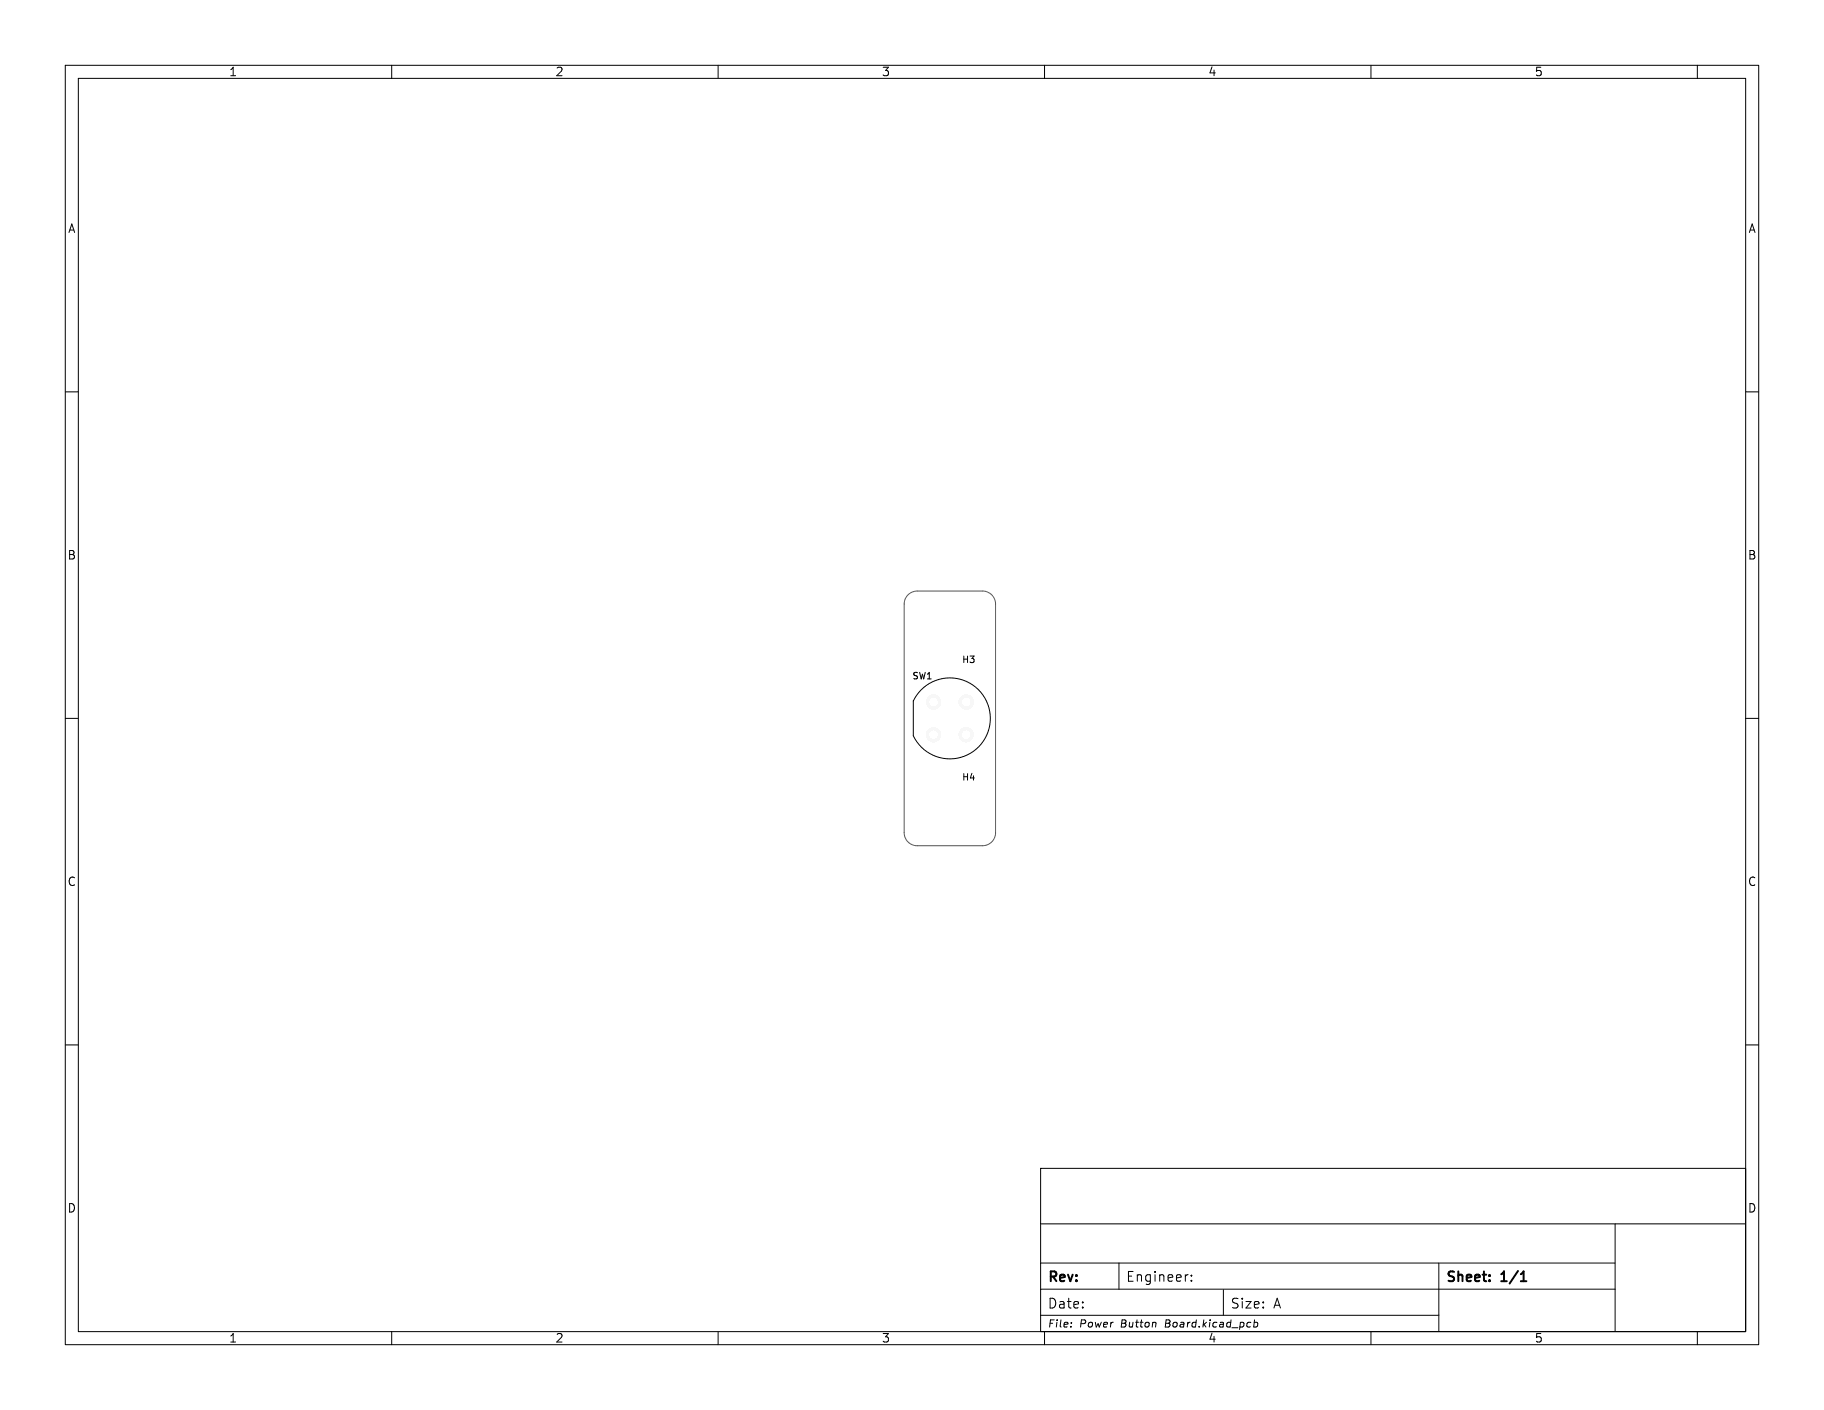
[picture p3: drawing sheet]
<svg xmlns="http://www.w3.org/2000/svg" width="279mm" height="216mm" viewBox="0 0 279 216" stroke-linecap="round" stroke-linejoin="round" font-family="sans-serif">
<g fill="#f5f5f5" stroke="#f5f5f5" stroke-width=".15">
<circle cx="143" cy="107.5" r="1.1"/>
<circle cx="148" cy="107.5" r="1.1"/>
<circle cx="143" cy="112.5" r="1.1"/>
<circle cx="148" cy="112.5" r="1.1"/>
</g>
<g fill="#fff" stroke="#fff" stroke-width=".15">
<circle cx="145.5" cy="119" r="1.4"/>
<circle cx="145.5" cy="101" r="1.4"/>
<circle cx="145.5" cy="94.3" r="1.35"/>
<circle cx="143" cy="107.5" r=".6"/>
<circle cx="148" cy="107.5" r=".6"/>
<circle cx="143" cy="112.5" r=".6"/>
<circle cx="148" cy="112.5" r=".6"/>
<circle cx="145.5" cy="125.6" r="1.35"/>
</g>
<g fill="none" stroke="#000" stroke-width=".15">
<path d="M10 10h259.4v195.9h-259.4zM12 12h255.4v191.9h-255.4zM60 10v2M110 10v2M160 10v2M210 10v2M260 10v2M10 60h2M267.4 60h2M10 110h2M141.1 105.6a6.2 6.2 0 0 1 9.2 .5 6.2 6.2 0 0 1-1.5 9.2 6.2 6.2 0 0 1-8.9-2.6v-5.4l.5-.8zM267.4 110h2"/>
<path d="M10 160h2M267.4 160h2M159.4 178.9h108v25h-108zM159.4 197.4h88M159.4 193.4h88M159.4 187.4h108M171.4 193.4v4M181.9 195.2h.1M182.5 196v.2M182.5 195.3v.1M187.4 197.5v3.9M220.4 193.4v10.5"/>
<path d="M247.4 187.4v16.5M60 203.9v2M110 203.9v2M159.4 201.4h61M160 203.9v2M164.1 202.5v.1M192.1 202.5h.4l.2 .2-.2 .4h-.5M192.2 202.1l-.2 1.1M210 203.9v2M260 203.9v2"/>
</g>
<path d="M233 196.2h.8M233.2 194.9l.2-.2v1.5" fill="none" stroke="#000" stroke-width=".3"/>
<path d="M139.1 91.1a2 2 0 0 1 1.4-.6h10a2 2 0 0 1 2 2v35a2 2 0 0 1-2 2h-10a2 2 0 0 1-2-2v-35a2 2 0 0 1 .6-1.4z" fill="none" stroke="#575757" stroke-width=".15"/>
<g font-size="2.1">
<text x="160.4" y="196.7">Rev:</text>
<text x="172.4" y="196.5">Engineer:</text>
<text x="221.4" y="196.7">Sheet:</text>
<text x="230.1" y="196.7">1/1</text>
<text x="160.4" y="200.6">Date:</text>
<text x="188.4" y="200.6">Size:</text>
<text x="195" y="200.6">A</text>
</g>
<g font-size="1.8">
<text x="35" y="11.9">1</text>
<text x="85" y="11.9">2</text>
<text x="135" y="11.9">3</text>
<text x="185" y="11.9">4</text>
<text x="235" y="11.9">5</text>
<text x="10.3" y="35.9">A</text>
<text x="267.7" y="35.9">A</text>
<text x="10.3" y="85.9">B</text>
<text x="267.7" y="85.9">B</text>
<text x="10.3" y="135.9">C</text>
<text x="267.7" y="135.9">C</text>
<text x="10.3" y="185.9">D</text>
<text x="267.7" y="185.9">D</text>
<text x="35" y="205.8">1</text>
<text x="85" y="205.8">2</text>
<text x="135" y="205.8">3</text>
<text x="185" y="205.8">4</text>
<text x="235" y="205.8">5</text>
</g>
<g font-size="1.5">
<text x="160.4" y="203.5">File:</text>
<text x="165.4" y="203.5">Power</text>
<text x="171.8" y="203.5">Button</text>
<text x="178.7" y="203.5">Board.kicad_pcb</text>
</g>
<g font-size="1.4">
<text x="147.3" y="101.7">H3</text>
<text x="139.6" y="104.2">SW1</text>
<text x="147.3" y="119.7">H4</text>
</g>
</svg>
